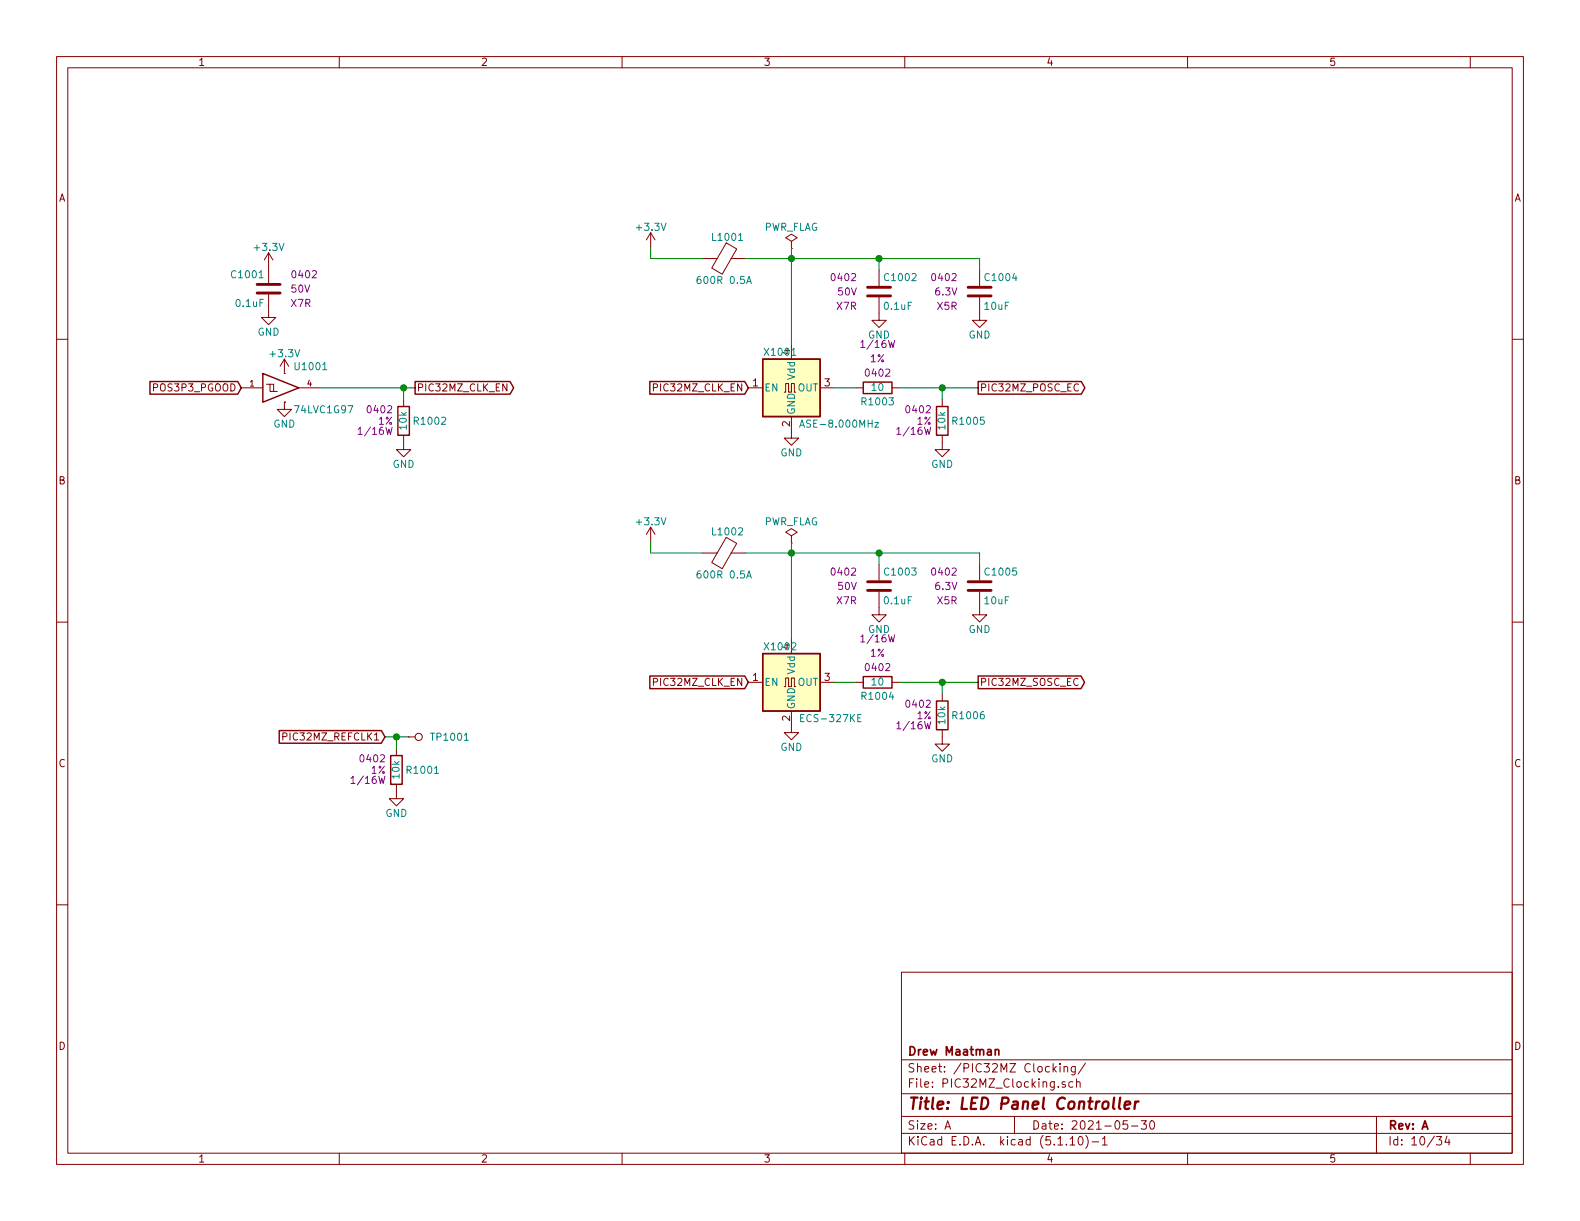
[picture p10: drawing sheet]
EESchema Schematic File Version 4
EELAYER 30 0
EELAYER END
$Descr A 11000 8500
encoding utf-8
Sheet 10 34
Title "LED Panel Controller"
Date "2021-05-30"
Rev "A"
Comp "Drew Maatman"
Comment1 ""
Comment2 ""
Comment3 ""
Comment4 ""
$EndDescr
$Comp
L Oscillator:ASE-xxxMHz X1001
U 1 1
P 5510 2700
F 0 "X1001" H 5310 2950 50  0000 L CNN
F 1 "ASE-8.000MHz" H 5560 2450 50  0000 L CNN
F 2 "Oscillator:Oscillator_SMD_Abracon_ASE-4Pin_3.2x2.5mm" H 6210 2350 50  0001 C CNN
F 3 "http://www.abracon.com/Oscillators/ASV.pdf" H 5410 2700 50  0001 C CNN
F 4 "	535-9558-1-ND" H 5510 2700 50  0001 C CNN "Digi-Key PN"
	1    5510 2700
	1    0    0    -1  
$EndComp
$Comp
L power:GND #PWR01009
U 1 1
P 5510 3000
F 0 "#PWR01009" H 5510 2750 50  0001 C CNN
F 1 "GND" H 5510 2850 50  0000 C CNN
F 2 "" H 5510 3000 50  0001 C CNN
F 3 "" H 5510 3000 50  0001 C CNN
	1    5510 3000
	1    0    0    -1  
$EndComp
Text GLabel 6810 2700 2    50   Output ~ 0
PIC32MZ_POSC_EC
$Comp
L Custom_Library:R_Custom R?
U 1 1
P 6560 2930
AR Path="/5BAAE1F3/5E021EF5" Ref="R?"  Part="1" 
AR Path="/5BAAE1DC/5E021EF5" Ref="R?"  Part="1" 
AR Path="/5BAAE16C/5E021EF5" Ref="R?"  Part="1" 
AR Path="/5BB844FD/5E021EF5" Ref="R?"  Part="1" 
AR Path="/5BF346B3/5E021EF5" Ref="R?"  Part="1" 
AR Path="/5CAD2D97/5E021EF5" Ref="R?"  Part="1" 
AR Path="/5CB7A8BC/5E021EF5" Ref="R?"  Part="1" 
AR Path="/5E01BCC3/5E021EF5" Ref="R?"  Part="1" 
AR Path="/5E697952/5E021EF5" Ref="R?"  Part="1" 
AR Path="/5EAE2F15/5E021EF5" Ref="R?"  Part="1" 
AR Path="/5F5829C2/5E021EF5" Ref="R1005"  Part="1" 
F 0 "R1005" H 6500 2930 50  0000 R CNN
F 1 "10k" V 6560 2930 50  0000 C CNN
F 2 "Resistors_SMD:R_0402" H 6560 2930 50  0001 C CNN
F 3 "" H 6560 2930 50  0001 C CNN
F 4 "0402" H 6630 3010 50  0000 L CNN "display_footprint"
F 5 "1%" H 6630 2930 50  0000 L CNN "Tolerance"
F 6 "1/16W" H 6630 2860 50  0000 L CNN "Wattage"
F 7 "RMCF0402FT10K0CT-ND" H 6560 2930 50  0001 C CNN "Digi-Key PN"
	1    6560 2930
	-1   0    0    -1  
$EndComp
$Comp
L power:GND #PWR?
U 1 1
P 6560 3080
AR Path="/5CB7A8BC/5E021EFB" Ref="#PWR?"  Part="1" 
AR Path="/5E01BCC3/5E021EFB" Ref="#PWR?"  Part="1" 
AR Path="/5E697952/5E021EFB" Ref="#PWR?"  Part="1" 
AR Path="/5EAE2F15/5E021EFB" Ref="#PWR?"  Part="1" 
AR Path="/5F5829C2/5E021EFB" Ref="#PWR01013"  Part="1" 
F 0 "#PWR01013" H 6560 2830 50  0001 C CNN
F 1 "GND" H 6560 2930 50  0000 C CNN
F 2 "" H 6560 3080 50  0001 C CNN
F 3 "" H 6560 3080 50  0001 C CNN
	1    6560 3080
	1    0    0    -1  
$EndComp
Wire Wire Line
	6810 2700 6560 2700
Wire Wire Line
	6560 2700 6560 2780
Connection ~ 6560 2700
Wire Wire Line
	5960 2700 5810 2700
Wire Wire Line
	6260 2700 6560 2700
$Comp
L Device:Ferrite_Bead L?
U 1 1
P 5040 1800
AR Path="/5CAD2D97/5E053473" Ref="L?"  Part="1" 
AR Path="/5E01BCC3/5E053473" Ref="L?"  Part="1" 
AR Path="/5E697952/5E053473" Ref="L?"  Part="1" 
AR Path="/5EAE2F15/5E053473" Ref="L?"  Part="1" 
AR Path="/5F5829C2/5E053473" Ref="L1001"  Part="1" 
F 0 "L1001" V 4890 1825 50  0000 C CNN
F 1 "600R 0.5A" V 5190 1800 50  0000 C CNN
F 2 "Inductors_SMD:L_0402" V 4970 1800 50  0001 C CNN
F 3 "~" H 5040 1800 50  0001 C CNN
F 4 "490-5441-1-ND" H -3150 -1290 50  0001 C CNN "Digi-Key PN"
	1    5040 1800
	0    1    1    0   
$EndComp
Wire Wire Line
	5190 1800 5510 1800
Connection ~ 5510 1800
Wire Wire Line
	4530 1720 4530 1800
Wire Wire Line
	4530 1800 4890 1800
$Comp
L power:PWR_FLAG #FLG01001
U 1 1
P 5510 1730
F 0 "#FLG01001" H 5510 1805 50  0001 C CNN
F 1 "PWR_FLAG" H 5510 1880 50  0000 C CNN
F 2 "" H 5510 1730 50  0001 C CNN
F 3 "~" H 5510 1730 50  0001 C CNN
	1    5510 1730
	1    0    0    -1  
$EndComp
Wire Wire Line
	5510 1730 5510 1800
$Comp
L power:+3.3V #PWR01007
U 1 1
P 4530 1720
F 0 "#PWR01007" H 4530 1570 50  0001 C CNN
F 1 "+3.3V" H 4530 1860 50  0000 C CNN
F 2 "" H 4530 1720 50  0001 C CNN
F 3 "" H 4530 1720 50  0001 C CNN
	1    4530 1720
	1    0    0    -1  
$EndComp
Text GLabel 2680 5130 0    50   Input ~ 0
PIC32MZ_REFCLK1
$Comp
L power:GND #PWR01005
U 1 1
P 2760 5510
F 0 "#PWR01005" H 2760 5260 50  0001 C CNN
F 1 "GND" H 2760 5360 50  0000 C CNN
F 2 "" H 2760 5510 50  0001 C CNN
F 3 "" H 2760 5510 50  0001 C CNN
	1    2760 5510
	1    0    0    -1  
$EndComp
Wire Wire Line
	2760 5210 2760 5130
Wire Wire Line
	2760 5130 2680 5130
$Comp
L Custom_Library:TP TP?
U 1 1
P 2840 5130
AR Path="/5C1D5CD8/5EC0AF1F" Ref="TP?"  Part="1" 
AR Path="/5C1D5C9E/5EC0AF1F" Ref="TP?"  Part="1" 
AR Path="/5CB6F1ED/5EC0AF1F" Ref="TP?"  Part="1" 
AR Path="/5E939CFF/5EC0AF1F" Ref="TP?"  Part="1" 
AR Path="/5E9E0E87/5EC0AF1F" Ref="TP?"  Part="1" 
AR Path="/5EAE2D66/5EC0AF1F" Ref="TP?"  Part="1" 
AR Path="/5EAE2F15/5EC0AF1F" Ref="TP?"  Part="1" 
AR Path="/5F5829C2/5EC0AF1F" Ref="TP1001"  Part="1" 
F 0 "TP1001" V 2840 5280 50  0000 L CNN
F 1 "TP" H 2840 5280 50  0001 C CNN
F 2 "Custom Footprints Library:Test_Point" H 2840 5130 60  0001 C CNN
F 3 "" H 2840 5130 60  0000 C CNN
	1    2840 5130
	0    1    1    0   
$EndComp
Wire Wire Line
	2840 5130 2760 5130
Connection ~ 2760 5130
$Comp
L power:GND #PWR01010
U 1 1
P 5510 5050
F 0 "#PWR01010" H 5510 4800 50  0001 C CNN
F 1 "GND" H 5510 4900 50  0000 C CNN
F 2 "" H 5510 5050 50  0001 C CNN
F 3 "" H 5510 5050 50  0001 C CNN
	1    5510 5050
	1    0    0    -1  
$EndComp
Text GLabel 6810 4750 2    50   Output ~ 0
PIC32MZ_SOSC_EC
$Comp
L Custom_Library:R_Custom R?
U 1 1
P 6560 4980
AR Path="/5BAAE1F3/5F689608" Ref="R?"  Part="1" 
AR Path="/5BAAE1DC/5F689608" Ref="R?"  Part="1" 
AR Path="/5BAAE16C/5F689608" Ref="R?"  Part="1" 
AR Path="/5BB844FD/5F689608" Ref="R?"  Part="1" 
AR Path="/5BF346B3/5F689608" Ref="R?"  Part="1" 
AR Path="/5CAD2D97/5F689608" Ref="R?"  Part="1" 
AR Path="/5CB7A8BC/5F689608" Ref="R?"  Part="1" 
AR Path="/5E01BCC3/5F689608" Ref="R?"  Part="1" 
AR Path="/5E697952/5F689608" Ref="R?"  Part="1" 
AR Path="/5EAE2F15/5F689608" Ref="R?"  Part="1" 
AR Path="/5F5829C2/5F689608" Ref="R1006"  Part="1" 
F 0 "R1006" H 6500 4980 50  0000 R CNN
F 1 "10k" V 6560 4980 50  0000 C CNN
F 2 "Resistors_SMD:R_0402" H 6560 4980 50  0001 C CNN
F 3 "" H 6560 4980 50  0001 C CNN
F 4 "0402" H 6630 5060 50  0000 L CNN "display_footprint"
F 5 "1%" H 6630 4980 50  0000 L CNN "Tolerance"
F 6 "1/16W" H 6630 4910 50  0000 L CNN "Wattage"
F 7 "RMCF0402FT10K0CT-ND" H 6560 4980 50  0001 C CNN "Digi-Key PN"
	1    6560 4980
	-1   0    0    -1  
$EndComp
$Comp
L power:GND #PWR?
U 1 1
P 6560 5130
AR Path="/5CB7A8BC/5F689612" Ref="#PWR?"  Part="1" 
AR Path="/5E01BCC3/5F689612" Ref="#PWR?"  Part="1" 
AR Path="/5E697952/5F689612" Ref="#PWR?"  Part="1" 
AR Path="/5EAE2F15/5F689612" Ref="#PWR?"  Part="1" 
AR Path="/5F5829C2/5F689612" Ref="#PWR01014"  Part="1" 
F 0 "#PWR01014" H 6560 4880 50  0001 C CNN
F 1 "GND" H 6560 4980 50  0000 C CNN
F 2 "" H 6560 5130 50  0001 C CNN
F 3 "" H 6560 5130 50  0001 C CNN
	1    6560 5130
	1    0    0    -1  
$EndComp
Wire Wire Line
	6810 4750 6560 4750
Wire Wire Line
	6560 4750 6560 4830
Connection ~ 6560 4750
Wire Wire Line
	5960 4750 5810 4750
Wire Wire Line
	6260 4750 6560 4750
$Comp
L Device:Ferrite_Bead L?
U 1 1
P 5040 3850
AR Path="/5CAD2D97/5F68968E" Ref="L?"  Part="1" 
AR Path="/5E01BCC3/5F68968E" Ref="L?"  Part="1" 
AR Path="/5E697952/5F68968E" Ref="L?"  Part="1" 
AR Path="/5EAE2F15/5F68968E" Ref="L?"  Part="1" 
AR Path="/5F5829C2/5F68968E" Ref="L1002"  Part="1" 
F 0 "L1002" V 4890 3875 50  0000 C CNN
F 1 "600R 0.5A" V 5190 3850 50  0000 C CNN
F 2 "Inductors_SMD:L_0402" V 4970 3850 50  0001 C CNN
F 3 "~" H 5040 3850 50  0001 C CNN
F 4 "490-5441-1-ND" H -3150 760 50  0001 C CNN "Digi-Key PN"
	1    5040 3850
	0    1    1    0   
$EndComp
Wire Wire Line
	5190 3850 5510 3850
Connection ~ 5510 3850
Wire Wire Line
	4530 3770 4530 3850
Wire Wire Line
	4530 3850 4890 3850
$Comp
L power:PWR_FLAG #FLG01002
U 1 1
P 5510 3780
F 0 "#FLG01002" H 5510 3855 50  0001 C CNN
F 1 "PWR_FLAG" H 5510 3930 50  0000 C CNN
F 2 "" H 5510 3780 50  0001 C CNN
F 3 "~" H 5510 3780 50  0001 C CNN
	1    5510 3780
	1    0    0    -1  
$EndComp
Wire Wire Line
	5510 3780 5510 3850
$Comp
L power:+3.3V #PWR01008
U 1 1
P 4530 3770
F 0 "#PWR01008" H 4530 3620 50  0001 C CNN
F 1 "+3.3V" H 4530 3910 50  0000 C CNN
F 2 "" H 4530 3770 50  0001 C CNN
F 3 "" H 4530 3770 50  0001 C CNN
	1    4530 3770
	1    0    0    -1  
$EndComp
$Comp
L Custom_Library:ECS-327KE X1002
U 1 1
P 5510 4750
F 0 "X1002" H 5310 5000 50  0000 L CNN
F 1 "ECS-327KE" H 5560 4500 50  0000 L CNN
F 2 "Custom Footprints Library:ECS-327KE" H 6210 4400 50  0001 C CNN
F 3 "" H 5410 4750 50  0001 C CNN
F 4 "XC1751CT-ND" H 5510 4750 50  0001 C CNN "Digi-Key PN"
	1    5510 4750
	1    0    0    -1  
$EndComp
$Comp
L Custom_Library:R_Custom R?
U 1 1
P 2760 5360
AR Path="/5BAAE1F3/5EC05874" Ref="R?"  Part="1" 
AR Path="/5BAAE1DC/5EC05874" Ref="R?"  Part="1" 
AR Path="/5BAAE16C/5EC05874" Ref="R?"  Part="1" 
AR Path="/5BB844FD/5EC05874" Ref="R?"  Part="1" 
AR Path="/5BF346B3/5EC05874" Ref="R?"  Part="1" 
AR Path="/5CAD2D97/5EC05874" Ref="R?"  Part="1" 
AR Path="/5CB7A8BC/5EC05874" Ref="R?"  Part="1" 
AR Path="/5E01BCC3/5EC05874" Ref="R?"  Part="1" 
AR Path="/5E697952/5EC05874" Ref="R?"  Part="1" 
AR Path="/5EAE2F15/5EC05874" Ref="R?"  Part="1" 
AR Path="/5F5829C2/5EC05874" Ref="R1001"  Part="1" 
F 0 "R1001" H 2700 5360 50  0000 R CNN
F 1 "10k" V 2760 5360 50  0000 C CNN
F 2 "Resistors_SMD:R_0402" H 2760 5360 50  0001 C CNN
F 3 "" H 2760 5360 50  0001 C CNN
F 4 "0402" H 2830 5440 50  0000 L CNN "display_footprint"
F 5 "1%" H 2830 5360 50  0000 L CNN "Tolerance"
F 6 "1/16W" H 2830 5290 50  0000 L CNN "Wattage"
F 7 "RMCF0402FT10K0CT-ND" H 2760 5360 50  0001 C CNN "Digi-Key PN"
	1    2760 5360
	-1   0    0    -1  
$EndComp
$Comp
L Custom_Library:C_Custom C?
U 1 1
P 6120 2030
AR Path="/5F5829B3/5FE5042F" Ref="C?"  Part="1" 
AR Path="/5F5829C2/5FE5042F" Ref="C1002"  Part="1" 
F 0 "C1002" H 6145 2130 50  0000 L CNN
F 1 "0.1uF" H 6145 1930 50  0000 L CNN
F 2 "Capacitors_SMD:C_0402" H 6158 1880 50  0001 C CNN
F 3 "" H 6145 2130 50  0001 C CNN
F 4 "0402" H 5970 2130 50  0000 R CNN "display_footprint"
F 5 "50V" H 5970 2030 50  0000 R CNN "Voltage"
F 6 "X7R" H 5970 1930 50  0000 R CNN "Dielectric"
F 7 "490-10698-1-ND" H 2210 -4850 50  0001 C CNN "Digi-Key PN"
	1    6120 2030
	1    0    0    -1  
$EndComp
$Comp
L Custom_Library:C_Custom C?
U 1 1
P 6820 2030
AR Path="/5CB7718D/5FE50439" Ref="C?"  Part="1" 
AR Path="/5E0DC082/5FE50439" Ref="C?"  Part="1" 
AR Path="/5E0F9110/5FE50439" Ref="C?"  Part="1" 
AR Path="/5A557C58/5FE50439" Ref="C?"  Part="1" 
AR Path="/5CB25152/5FE50439" Ref="C?"  Part="1" 
AR Path="/5E697934/5FE50439" Ref="C?"  Part="1" 
AR Path="/5EAE2F02/5FE50439" Ref="C?"  Part="1" 
AR Path="/5F5829B3/5FE50439" Ref="C?"  Part="1" 
AR Path="/5F5829C2/5FE50439" Ref="C1004"  Part="1" 
F 0 "C1004" H 6845 2130 50  0000 L CNN
F 1 "10uF" H 6845 1930 50  0000 L CNN
F 2 "Capacitors_SMD:C_0402" H 6858 1880 50  0001 C CNN
F 3 "" H 6845 2130 50  0001 C CNN
F 4 "0402" H 6670 2130 50  0000 R CNN "display_footprint"
F 5 "6.3V" H 6670 2030 50  0000 R CNN "Voltage"
F 6 "X5R" H 6670 1930 50  0000 R CNN "Dielectric"
F 7 "1276-1451-1-ND" H 6820 2030 50  0001 C CNN "Digi-Key PN"
	1    6820 2030
	1    0    0    -1  
$EndComp
$Comp
L power:GND #PWR01011
U 1 1
P 6120 2180
F 0 "#PWR01011" H 6120 1930 50  0001 C CNN
F 1 "GND" H 6120 2030 50  0000 C CNN
F 2 "" H 6120 2180 50  0001 C CNN
F 3 "" H 6120 2180 50  0001 C CNN
	1    6120 2180
	1    0    0    -1  
$EndComp
$Comp
L power:GND #PWR01015
U 1 1
P 6820 2180
F 0 "#PWR01015" H 6820 1930 50  0001 C CNN
F 1 "GND" H 6820 2030 50  0000 C CNN
F 2 "" H 6820 2180 50  0001 C CNN
F 3 "" H 6820 2180 50  0001 C CNN
	1    6820 2180
	1    0    0    -1  
$EndComp
Wire Wire Line
	5510 1800 5510 2400
Wire Wire Line
	5510 3850 5510 4450
Text GLabel 1680 2700 0    50   Input ~ 0
POS3P3_PGOOD
Wire Wire Line
	6120 1880 6120 1800
Wire Wire Line
	6120 1800 5510 1800
Wire Wire Line
	6120 1800 6820 1800
Wire Wire Line
	6820 1800 6820 1880
Connection ~ 6120 1800
$Comp
L Custom_Library:C_Custom C?
U 1 1
P 6120 4080
AR Path="/5F5829B3/5FE559D0" Ref="C?"  Part="1" 
AR Path="/5F5829C2/5FE559D0" Ref="C1003"  Part="1" 
F 0 "C1003" H 6145 4180 50  0000 L CNN
F 1 "0.1uF" H 6145 3980 50  0000 L CNN
F 2 "Capacitors_SMD:C_0402" H 6158 3930 50  0001 C CNN
F 3 "" H 6145 4180 50  0001 C CNN
F 4 "0402" H 5970 4180 50  0000 R CNN "display_footprint"
F 5 "50V" H 5970 4080 50  0000 R CNN "Voltage"
F 6 "X7R" H 5970 3980 50  0000 R CNN "Dielectric"
F 7 "490-10698-1-ND" H 2210 -2800 50  0001 C CNN "Digi-Key PN"
	1    6120 4080
	1    0    0    -1  
$EndComp
$Comp
L Custom_Library:C_Custom C?
U 1 1
P 6820 4080
AR Path="/5CB7718D/5FE55B54" Ref="C?"  Part="1" 
AR Path="/5E0DC082/5FE55B54" Ref="C?"  Part="1" 
AR Path="/5E0F9110/5FE55B54" Ref="C?"  Part="1" 
AR Path="/5A557C58/5FE55B54" Ref="C?"  Part="1" 
AR Path="/5CB25152/5FE55B54" Ref="C?"  Part="1" 
AR Path="/5E697934/5FE55B54" Ref="C?"  Part="1" 
AR Path="/5EAE2F02/5FE55B54" Ref="C?"  Part="1" 
AR Path="/5F5829B3/5FE55B54" Ref="C?"  Part="1" 
AR Path="/5F5829C2/5FE55B54" Ref="C1005"  Part="1" 
F 0 "C1005" H 6845 4180 50  0000 L CNN
F 1 "10uF" H 6845 3980 50  0000 L CNN
F 2 "Capacitors_SMD:C_0402" H 6858 3930 50  0001 C CNN
F 3 "" H 6845 4180 50  0001 C CNN
F 4 "0402" H 6670 4180 50  0000 R CNN "display_footprint"
F 5 "6.3V" H 6670 4080 50  0000 R CNN "Voltage"
F 6 "X5R" H 6670 3980 50  0000 R CNN "Dielectric"
F 7 "1276-1451-1-ND" H 6820 4080 50  0001 C CNN "Digi-Key PN"
	1    6820 4080
	1    0    0    -1  
$EndComp
$Comp
L power:GND #PWR01012
U 1 1
P 6120 4230
F 0 "#PWR01012" H 6120 3980 50  0001 C CNN
F 1 "GND" H 6120 4080 50  0000 C CNN
F 2 "" H 6120 4230 50  0001 C CNN
F 3 "" H 6120 4230 50  0001 C CNN
	1    6120 4230
	1    0    0    -1  
$EndComp
$Comp
L power:GND #PWR01016
U 1 1
P 6820 4230
F 0 "#PWR01016" H 6820 3980 50  0001 C CNN
F 1 "GND" H 6820 4080 50  0000 C CNN
F 2 "" H 6820 4230 50  0001 C CNN
F 3 "" H 6820 4230 50  0001 C CNN
	1    6820 4230
	1    0    0    -1  
$EndComp
Wire Wire Line
	6120 3930 6120 3850
Wire Wire Line
	6120 3850 5510 3850
Wire Wire Line
	6120 3850 6820 3850
Wire Wire Line
	6820 3850 6820 3930
Connection ~ 6120 3850
$Comp
L Custom_Library:C_Custom C?
U 1 1
P 1870 2010
AR Path="/5BAAE1F3/601DF015" Ref="C?"  Part="1" 
AR Path="/5BAAE1CB/601DF015" Ref="C?"  Part="1" 
AR Path="/5BE48F98/601DF015" Ref="C?"  Part="1" 
AR Path="/5CAD2D97/601DF015" Ref="C?"  Part="1" 
AR Path="/5CB7A8BC/601DF015" Ref="C?"  Part="1" 
AR Path="/5E6AF016/601DF015" Ref="C?"  Part="1" 
AR Path="/5EAE4AE4/601DF015" Ref="C?"  Part="1" 
AR Path="/5F582E50/601DF015" Ref="C?"  Part="1" 
AR Path="/5F5829C2/601DF015" Ref="C1001"  Part="1" 
F 0 "C1001" H 1895 2110 50  0000 L CNN
F 1 "0.1uF" H 1895 1910 50  0000 L CNN
F 2 "Capacitors_SMD:C_0402" H 1908 1860 50  0001 C CNN
F 3 "" H 1895 2110 50  0001 C CNN
F 4 "490-10698-1-ND" H 2295 2510 60  0001 C CNN "Digi-Key PN"
F 5 "0402" H 1720 2110 50  0000 R CNN "display_footprint"
F 6 "50V" H 1720 2010 50  0000 R CNN "Voltage"
F 7 "X7R" H 1720 1910 50  0000 R CNN "Dielectric"
	1    1870 2010
	-1   0    0    -1  
$EndComp
$Comp
L power:+3.3V #PWR?
U 1 1
P 1870 1860
AR Path="/5F582E50/601DF01B" Ref="#PWR?"  Part="1" 
AR Path="/5F5829C2/601DF01B" Ref="#PWR01001"  Part="1" 
F 0 "#PWR01001" H 1870 1710 50  0001 C CNN
F 1 "+3.3V" H 1870 2000 50  0000 C CNN
F 2 "" H 1870 1860 50  0001 C CNN
F 3 "" H 1870 1860 50  0001 C CNN
	1    1870 1860
	1    0    0    -1  
$EndComp
$Comp
L power:GND #PWR?
U 1 1
P 1870 2160
AR Path="/5F582E50/601DF021" Ref="#PWR?"  Part="1" 
AR Path="/5F5829C2/601DF021" Ref="#PWR01002"  Part="1" 
F 0 "#PWR01002" H 1870 1910 50  0001 C CNN
F 1 "GND" H 1870 2010 50  0000 C CNN
F 2 "" H 1870 2160 50  0001 C CNN
F 3 "" H 1870 2160 50  0001 C CNN
	1    1870 2160
	1    0    0    -1  
$EndComp
$Comp
L power:+3.3V #PWR?
U 1 1
P 1980 2600
AR Path="/5F582E50/601DF027" Ref="#PWR?"  Part="1" 
AR Path="/5F5829C2/601DF027" Ref="#PWR01003"  Part="1" 
F 0 "#PWR01003" H 1980 2450 50  0001 C CNN
F 1 "+3.3V" H 1980 2740 50  0000 C CNN
F 2 "" H 1980 2600 50  0001 C CNN
F 3 "" H 1980 2600 50  0001 C CNN
	1    1980 2600
	1    0    0    -1  
$EndComp
$Comp
L power:GND #PWR?
U 1 1
P 1980 2800
AR Path="/5F582E50/601DF02D" Ref="#PWR?"  Part="1" 
AR Path="/5F5829C2/601DF02D" Ref="#PWR01004"  Part="1" 
F 0 "#PWR01004" H 1980 2550 50  0001 C CNN
F 1 "GND" H 1980 2650 50  0000 C CNN
F 2 "" H 1980 2800 50  0001 C CNN
F 3 "" H 1980 2800 50  0001 C CNN
	1    1980 2800
	1    0    0    -1  
$EndComp
$Comp
L Custom_Library:74LVC1G97_Power_BUF U1001
U 1 1
P 1980 2700
F 0 "U1001" H 2040 2850 50  0000 L CNN
F 1 "74LVC1G97" H 2040 2550 50  0000 L CNN
F 2 "Package_TO_SOT_SMD:SOT-363_SC-70-6" H 2030 2700 50  0001 C CNN
F 3 "http://www.ti.com/lit/ds/symlink/sn74lvc1g97.pdf" H 2030 2700 50  0001 C CNN
F 4 "1727-1772-1-ND" H 1980 2700 50  0001 C CNN "Digi-Key PN"
	1    1980 2700
	1    0    0    -1  
$EndComp
$Comp
L Custom_Library:R_Custom R?
U 1 1
P 2810 2930
AR Path="/5BAAE1F3/601E190B" Ref="R?"  Part="1" 
AR Path="/5BAAE1DC/601E190B" Ref="R?"  Part="1" 
AR Path="/5BAAE16C/601E190B" Ref="R?"  Part="1" 
AR Path="/5BB844FD/601E190B" Ref="R?"  Part="1" 
AR Path="/5BF346B3/601E190B" Ref="R?"  Part="1" 
AR Path="/5CAD2D97/601E190B" Ref="R?"  Part="1" 
AR Path="/5CB7A8BC/601E190B" Ref="R?"  Part="1" 
AR Path="/5E01BCC3/601E190B" Ref="R?"  Part="1" 
AR Path="/5E697952/601E190B" Ref="R?"  Part="1" 
AR Path="/5EAE2F15/601E190B" Ref="R?"  Part="1" 
AR Path="/5F5829C2/601E190B" Ref="R1002"  Part="1" 
F 0 "R1002" H 2750 2930 50  0000 R CNN
F 1 "10k" V 2810 2930 50  0000 C CNN
F 2 "Resistors_SMD:R_0402" H 2810 2930 50  0001 C CNN
F 3 "" H 2810 2930 50  0001 C CNN
F 4 "0402" H 2880 3010 50  0000 L CNN "display_footprint"
F 5 "1%" H 2880 2930 50  0000 L CNN "Tolerance"
F 6 "1/16W" H 2880 2860 50  0000 L CNN "Wattage"
F 7 "RMCF0402FT10K0CT-ND" H 2810 2930 50  0001 C CNN "Digi-Key PN"
	1    2810 2930
	-1   0    0    -1  
$EndComp
$Comp
L power:GND #PWR?
U 1 1
P 2810 3080
AR Path="/5F582E50/601E2D03" Ref="#PWR?"  Part="1" 
AR Path="/5F5829C2/601E2D03" Ref="#PWR01006"  Part="1" 
F 0 "#PWR01006" H 2810 2830 50  0001 C CNN
F 1 "GND" H 2810 2930 50  0000 C CNN
F 2 "" H 2810 3080 50  0001 C CNN
F 3 "" H 2810 3080 50  0001 C CNN
	1    2810 3080
	1    0    0    -1  
$EndComp
Wire Wire Line
	2810 2780 2810 2700
Wire Wire Line
	2810 2700 2230 2700
Text GLabel 2890 2700 2    50   Output ~ 0
PIC32MZ_CLK_EN
Wire Wire Line
	2890 2700 2810 2700
Connection ~ 2810 2700
Text GLabel 5210 2700 0    50   Input ~ 0
PIC32MZ_CLK_EN
Text GLabel 5210 4750 0    50   Input ~ 0
PIC32MZ_CLK_EN
$Comp
L Custom_Library:R_Custom R?
U 1 1
P 6110 2700
AR Path="/5F5829A6/606585C6" Ref="R?"  Part="1" 
AR Path="/5F5829C2/606585C6" Ref="R1003"  Part="1" 
F 0 "R1003" V 6010 2700 50  0000 C CNN
F 1 "10" V 6110 2700 50  0000 C CNN
F 2 "Resistors_SMD:R_0402" H 6110 2700 50  0001 C CNN
F 3 "" H 6110 2700 50  0001 C CNN
F 4 "0402" V 6210 2700 50  0000 C CNN "display_footprint"
F 5 "1%" V 6310 2700 50  0000 C CNN "Tolerance"
F 6 "1/16W" V 6410 2700 50  0000 C CNN "Wattage"
F 7 "RMCF0402FT10R0CT-ND" H 6410 3100 60  0001 C CNN "Digi-Key PN"
	1    6110 2700
	0    -1   -1   0   
$EndComp
$Comp
L Custom_Library:R_Custom R?
U 1 1
P 6110 4750
AR Path="/5F5829A6/60658A20" Ref="R?"  Part="1" 
AR Path="/5F5829C2/60658A20" Ref="R1004"  Part="1" 
F 0 "R1004" V 6010 4750 50  0000 C CNN
F 1 "10" V 6110 4750 50  0000 C CNN
F 2 "Resistors_SMD:R_0402" H 6110 4750 50  0001 C CNN
F 3 "" H 6110 4750 50  0001 C CNN
F 4 "0402" V 6210 4750 50  0000 C CNN "display_footprint"
F 5 "1%" V 6310 4750 50  0000 C CNN "Tolerance"
F 6 "1/16W" V 6410 4750 50  0000 C CNN "Wattage"
F 7 "RMCF0402FT10R0CT-ND" H 6410 5150 60  0001 C CNN "Digi-Key PN"
	1    6110 4750
	0    -1   -1   0   
$EndComp
$EndSCHEMATC
